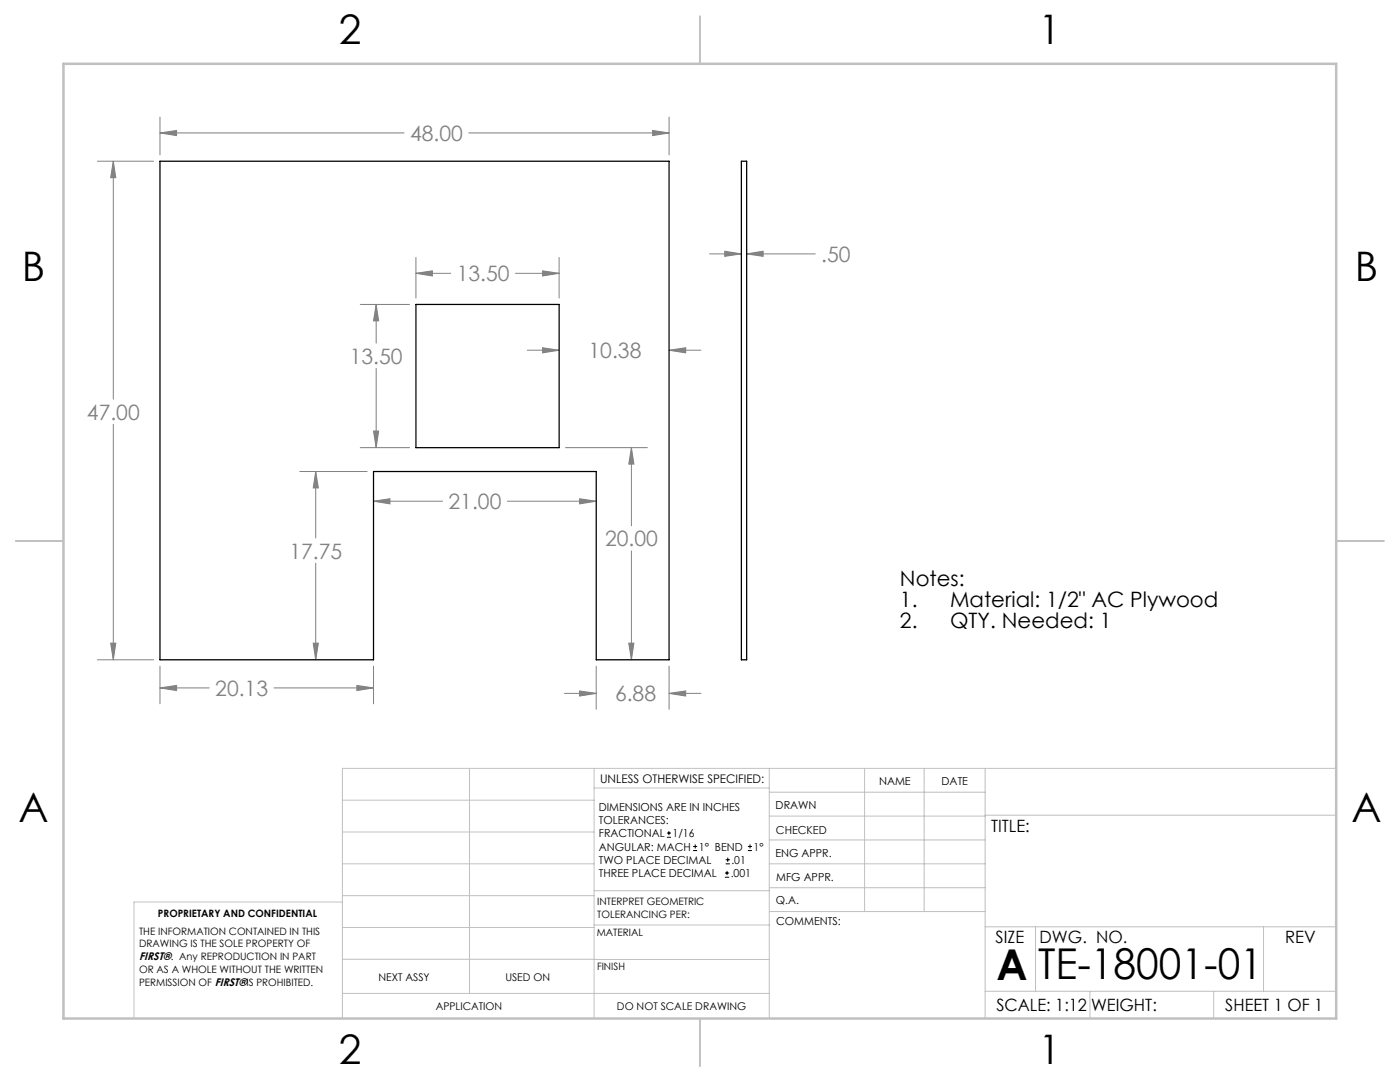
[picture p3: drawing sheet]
<svg xmlns="http://www.w3.org/2000/svg" width="279mm" height="216mm" viewBox="0 0 279 216" stroke-linecap="round" stroke-linejoin="round" font-family="sans-serif">
<g fill="none" stroke="#c0c0c0" stroke-width=".2">
<path d="M68.3 159.7h50.3M93.7 153.3v44.9M118.6 153.3v49.9M118.6 157.2h34.9M153.5 153.3v49.9M153.5 158.1h43.1M172.5 153.3v28.6M184.4 153.3v28.6M196.6 153.3v49.9M266.7 153.3h-198.4v49.9M68.3 178.7h50.3M68.3 172.4h50.3"/>
<path d="M68.3 166h50.3M68.3 180h-41.6v23.2M118.6 177.7h35M153.5 167.6h43.1M153.5 162.8h43.1M153.5 172.4h43.1M153.5 177.1h43.1M196.6 162.7h70.1M68.3 198.2h85.2M68.3 191.4l85.2 .1M68.3 185.1h50.3M118.6 184.6h35"/>
<path d="M153.6 181.9h43M196.6 197.8h70.1M196.6 184.9h70.1M206.7 184.9v12.9M217.5 197.8v5.4M242.2 197.8v5.4M252.2 184.9v12.9"/>
</g>
<path d="M139.7 3.2v9.5M3.1 107.9h9.6M266.7 107.9h9.5M139.7 203.2v9.6" fill="none" stroke="#c0c0c0" stroke-width=".25"/>
<path d="M12.7 12.7h254v190.5h-254z" fill="none" stroke="#c0c0c0" stroke-width=".5"/>
<g fill="none" stroke="#808080" stroke-width=".2">
<path d="M19.4 32.2h11.3M22.6 32.2l.5 3.3h-1zM22.6 32.2v47.5M31.9 26.5l3.3-.5v1.1zM31.9 23.4v7.5M31.9 26.5h48.7M93.6 26.5h39.9M130.2 26l3.3 .5-3.3 .6zM133.5 23.4v7.5M83 54.5l3.3-.5v1.1zM83 51.4v8.1M83 54.5h7"/>
<path d="M102.9 54.5h8.7M108.3 54l3.3 .5-3.3 .6zM111.6 51.4v8.1M141.6 50.7h6.4M144.6 50.1l3.4 .6-3.4 .5zM149 50.7l3.3-.6v1.1zM149 50.7h13.7M71.9 60.7h9.8M75.1 60.7l.5 3.3h-1.1zM75.1 60.7v7.8M75.1 73.5v15.8M105.2 69.9h6.4"/>
<path d="M108.3 69.4l3.3 .5-3.3 .5zM133.5 69.9l3.3-.5v1zM133.5 69.9h6.4M22.6 84.7v47M59.8 94.1h13.5M63 94.1l.5 3.3h-1zM63 94.1v13.3M71.9 89.3h9.8M74.5 86h1.1l-.5 3.3zM112.9 89.3h16.3M115.7 99.5l3.3 .5-3.3 .5zM126 89.3l.5 3.3h-1z"/>
<path d="M126 89.3v15.6M63 112.4v19.3M74.5 100l3.3-.5v1zM74.5 100h13.8M101.2 100h17.8M126 109.9v21.8M19.4 131.7h11.3M22.1 128.3h1l-.5 3.4zM31.9 137.3l3.3-.5v1zM31.9 132.9v7.5M31.9 137.3h9.9M54.7 137.3h19.8"/>
<path d="M62.5 128.3h1l-.5 3.4zM71.2 136.8l3.3 .5-3.3 .5zM74.5 132.9v7.5M112.6 138.4h6.4M115.7 137.9l3.3 .5-3.3 .5zM119 132.9v8.6M125.5 128.3h1l-.5 3.4zM133.5 138.4l3.3-.5v1zM133.5 132.9v8.6M133.5 138.4h6.4"/>
</g>
<path d="M31.9 137.3l3.3-.5v1zM71.2 136.8l3.3 .5-3.3 .5zM133.5 138.4l3.3-.5v1zM115.7 137.9l3.3 .5-3.3 .5zM31.9 26.5l3.3-.5v1.1zM130.2 26l3.3 .5-3.3 .6zM22.6 32.2l.5 3.3h-1zM22.1 128.3h1l-.5 3.4zM62.5 128.3h1l-.5 3.4zM63 94.1l.5 3.3h-1zM74.5 100l3.3-.5v1zM115.7 99.5l3.3 .5-3.3 .5zM126 89.3l.5 3.3h-1zM125.5 128.3h1l-.5 3.4zM108.3 69.4l3.3 .5-3.3 .5zM133.5 69.9l3.3-.5v1zM74.5 86h1.1l-.5 3.3zM75.1 60.7l.5 3.3h-1.1zM108.3 54l3.3 .5-3.3 .6zM83 54.5l3.3-.5v1.1zM144.6 50.1l3.4 .6-3.4 .5zM149 50.7l3.3-.6v1.1z" fill="#808080"/>
<path d="M31.9 32.2h101.6v99.5h-14.5v-37.6h-44.5v37.6h-42.6zM148 32.2h1v99.5h-1zM83 60.7h28.6v28.6h-28.6z" fill="none" stroke="#000" stroke-width=".25"/>
<g fill="none" stroke="#000" stroke-width=".2">
<path d="M133.1 167.1h.8M133.1 166.2h.8M133.5 165.8v.9M138.3 169.7h.8M138.3 168.9h.8M138.7 168.5v.8M144.7 175h.8M144.7 174.2h.8M144.8 172.4h.9M144.8 171.6h.9M145.1 173.8v.8M145.2 171.1v.9"/>
<path d="M149.3 169.7h.8M149.3 168.9h.8M149.7 168.5v.8"/>
</g>
<g font-size="8.5">
<text x="198.9" y="195.5">A</text>
<text x="207.2" y="195.4">TE-18001-01</text>
</g>
<g font-size="8.1">
<text x="67.6" y="8.9">2</text>
<text x="207.3" y="8.9">1</text>
<text x="4.4" y="56.2">B</text>
<text x="270.4" y="56.2">B</text>
<text x="3.7" y="164.1">A</text>
<text x="269.7" y="164.1">A</text>
<text x="67.6" y="212.4">2</text>
<text x="207.3" y="212.4">1</text>
</g>
<g font-size="4.2" fill="#808080">
<text x="81.8" y="28.1">48.00</text>
<text x="163.9" y="52.2">.50</text>
<text x="91.2" y="56.1">13.50</text>
<text x="117.5" y="71.5">10.38</text>
<text x="69.8" y="72.6">13.50</text>
<text x="17.3" y="83.7">47.00</text>
<text x="89.5" y="101.6">21.00</text>
<text x="57.7" y="111.5">17.75</text>
<text x="120.7" y="109">20.00</text>
<text x="43" y="138.9">20.13</text>
<text x="122.7" y="140">6.88</text>
</g>
<g font-size="4.2">
<text x="179.6" y="116.9">Notes:</text>
<text x="179.6" y="121.1">1.</text>
<text x="179.6" y="125.2">2.</text>
<text x="189.6" y="121.1">Material: 1/2&quot; AC Plywood</text>
<text x="189.6" y="125.2">QTY. Needed: 1</text>
</g>
<g font-size="3.4">
<text x="197.8" y="166">TITLE:</text>
<text x="198.7" y="188.1">SIZE</text>
<text x="207.5" y="188.1">DWG. NO.</text>
<text x="256.5" y="188.2">REV</text>
<text x="198.8" y="201.7">SCALE: 1:12</text>
<text x="217.7" y="201.8">WEIGHT:</text>
<text x="244.5" y="201.7">SHEET 1 OF 1</text>
</g>
<text font-size="2.4" x="119.8" y="156.2">UNLESS OTHERWISE SPECIFIED:</text>
<g font-size="2.2">
<text x="119.5" y="161.8">DIMENSIONS ARE IN INCHES</text>
<text x="154.8" y="161.4">DRAWN</text>
<text x="175.4" y="156.6">NAME</text>
<text x="187.9" y="156.7">DATE</text>
<text x="119.5" y="164.4">TOLERANCES:</text>
<text x="119.5" y="167.1">FRACTIONAL</text>
<text x="134.2" y="167.1">1/16</text>
<text x="154.9" y="166.3">CHECKED</text>
<text x="119.5" y="172.4">TWO PLACE DECIMAL</text>
<text x="119.5" y="169.7">ANGULAR: MACH</text>
<text x="139.5" y="169.7">1° BEND</text>
<text x="146" y="172.4">.01</text>
<text x="150.4" y="169.7">1°</text>
<text x="154.8" y="171">ENG APPR.</text>
<text x="119.5" y="175">THREE PLACE DECIMAL</text>
<text x="145.8" y="175">.001</text>
<text x="154.9" y="175.7">MFG APPR.</text>
<text x="154.9" y="180.4">Q.A.</text>
<text x="154.9" y="184.6">COMMENTS:</text>
<text x="27.8" y="191.6">FIRST®. Any REPRODUCTION IN PART</text>
</g>
<g font-size="2.1">
<text x="75.5" y="195.7">NEXT ASSY</text>
<text x="100.9" y="195.7">USED ON</text>
<text x="86.9" y="201.5">APPLICATION</text>
<text x="123.1" y="201.6">DO NOT SCALE DRAWING</text>
</g>
<g font-size="2">
<text x="31.5" y="182.9">PROPRIETARY AND CONFIDENTIAL</text>
<text x="119.2" y="180.6">INTERPRET GEOMETRIC</text>
<text x="119.2" y="183.1">TOLERANCING PER:</text>
<text x="27.8" y="186.5">THE INFORMATION CONTAINED IN THIS</text>
<text x="27.8" y="189">DRAWING IS THE SOLE PROPERTY OF</text>
<text x="119.1" y="186.7">MATERIAL</text>
<text x="27.8" y="194.1">OR AS A WHOLE WITHOUT THE WRITTEN</text>
<text x="27.8" y="196.7">PERMISSION OF FIRST®IS PROHIBITED.</text>
<text x="119.1" y="193.5">FINISH</text>
</g>
</svg>
